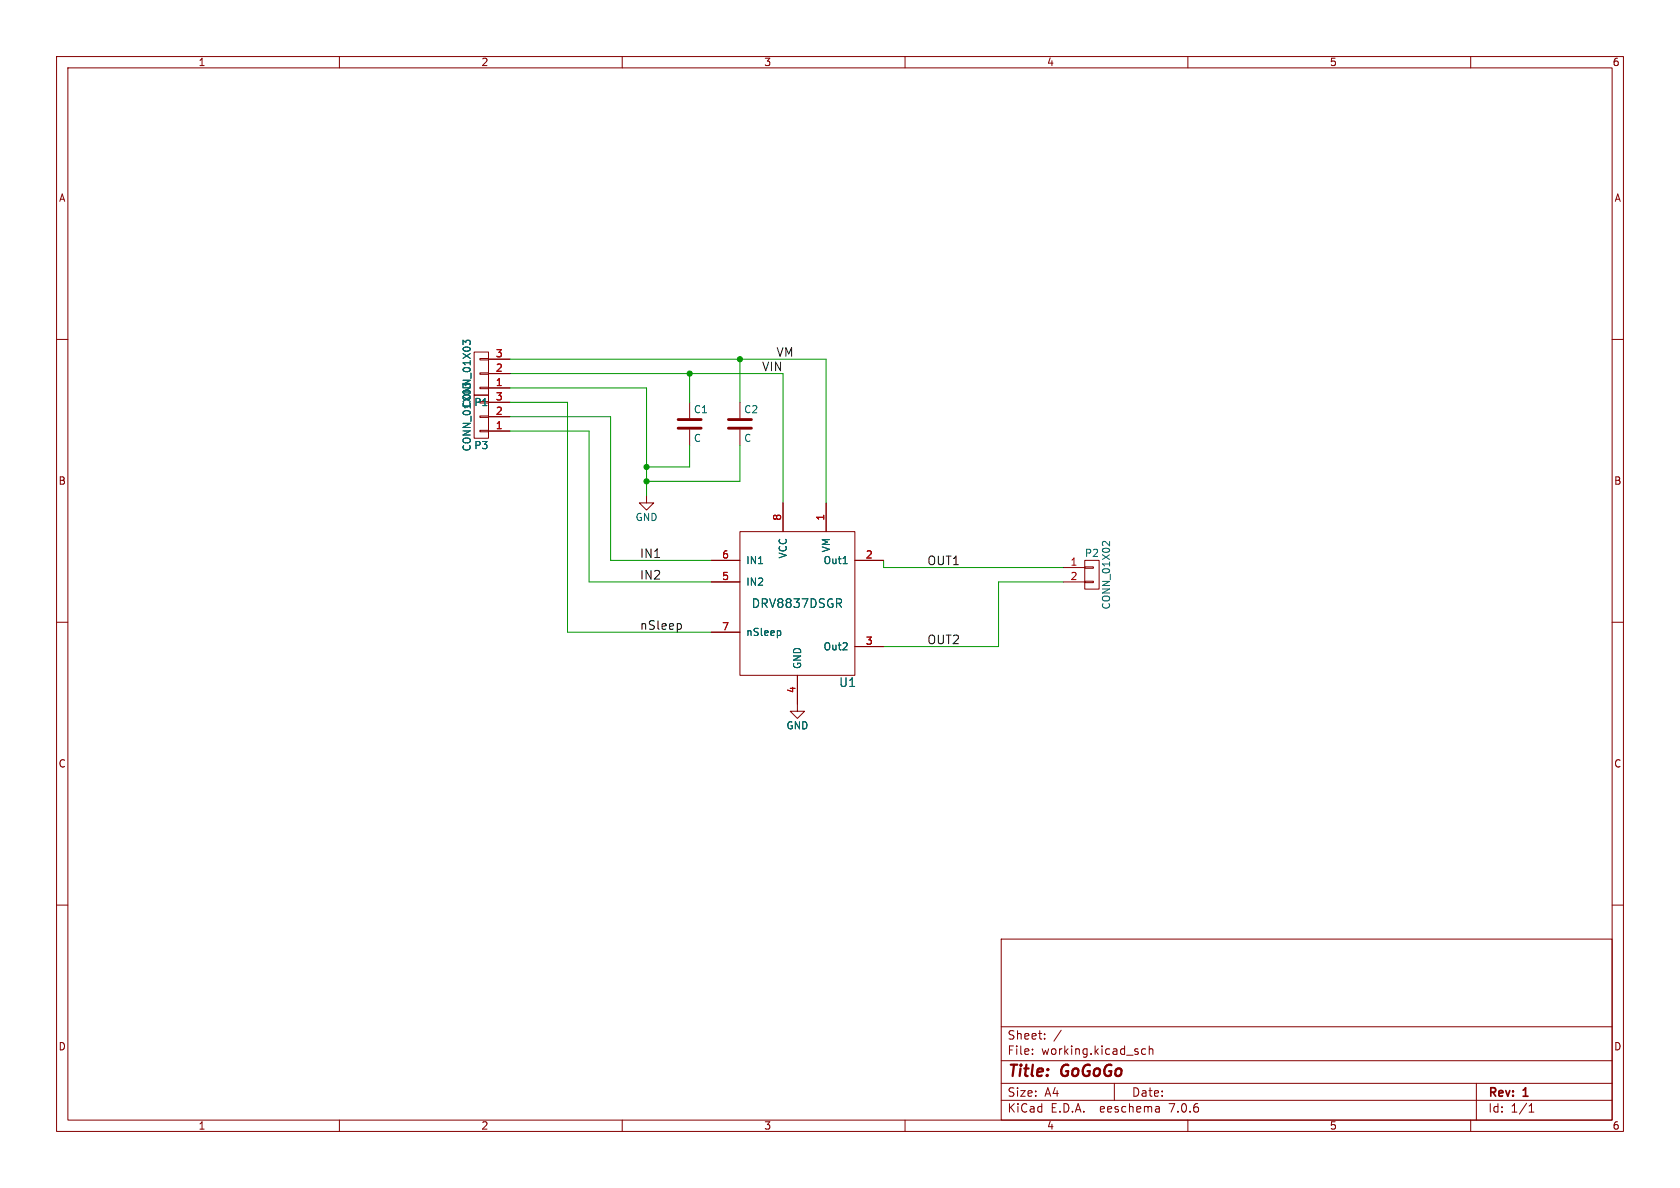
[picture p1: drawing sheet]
(kicad_sch (version 20230121) (generator eeschema)

 (paper "A4")

 (title_block
  (title "GoGoGo")
  (rev "1"))

 (lib_symbols
  (symbol "GoGoGo-Rev1-rescue:C" (pin_numbers hide) (pin_names (offset 0.254)) (in_bom yes) (on_board yes)
   (property "Reference" "C" (at 0.635 2.54 0) (effects (font (size 1.27 1.27)) (justify left)))
   (property "Value" "C" (at 0.635 -2.54 0) (effects (font (size 1.27 1.27)) (justify left)))
   (property "Footprint" "" (at 0.9652 -3.81 0) (effects (font (size 0.762 0.762))))
   (property "Datasheet" "" (at 0 0 0) (effects (font (size 1.524 1.524))))
   (symbol "C_0_1"
    (polyline (pts (xy -2.032 -0.762) (xy 2.032 -0.762)) (stroke (width 0.508) (type solid)) (fill (type none)))
    (polyline (pts (xy -2.032 0.762) (xy 2.032 0.762)) (stroke (width 0.508) (type solid)) (fill (type none))))
   (symbol "C_1_1"
    (pin passive line (at 0 3.81 270) (length 2.794) (name "~" (effects (font (size 1.016 1.016)))) (number "1" (effects (font (size 1.016 1.016)))))
    (pin passive line (at 0 -3.81 90) (length 2.794) (name "~" (effects (font (size 1.016 1.016)))) (number "2" (effects (font (size 1.016 1.016)))))))
  (symbol "GoGoGo-Rev1-rescue:CONN_01X02" (pin_names (offset 1.016) hide) (in_bom yes) (on_board yes)
   (property "Reference" "P" (at 0 3.81 0) (effects (font (size 1.27 1.27))))
   (property "Value" "CONN_01X02" (at 2.54 0 90) (effects (font (size 1.27 1.27))))
   (property "Footprint" "" (at 0 0 0) (effects (font (size 1.524 1.524))))
   (property "Datasheet" "" (at 0 0 0) (effects (font (size 1.524 1.524))))
   (symbol "CONN_01X02_0_1"
    (rectangle (start -1.27 -1.143) (end 0.254 -1.397) (stroke (width 0) (type solid)) (fill (type none)))
    (rectangle (start -1.27 1.397) (end 0.254 1.143) (stroke (width 0) (type solid)) (fill (type none)))
    (rectangle (start -1.27 2.54) (end 1.27 -2.54) (stroke (width 0) (type solid)) (fill (type none))))
   (symbol "CONN_01X02_1_1"
    (pin passive line (at -5.08 1.27 0) (length 3.81) (name "P1" (effects (font (size 1.27 1.27)))) (number "1" (effects (font (size 1.27 1.27)))))
    (pin passive line (at -5.08 -1.27 0) (length 3.81) (name "P2" (effects (font (size 1.27 1.27)))) (number "2" (effects (font (size 1.27 1.27)))))))
  (symbol "GoGoGo-Rev1-rescue:CONN_01X03" (pin_names (offset 1.016) hide) (in_bom yes) (on_board yes)
   (property "Reference" "P" (at 0 5.08 0) (effects (font (size 1.27 1.27))))
   (property "Value" "CONN_01X03" (at 2.54 0 90) (effects (font (size 1.27 1.27))))
   (property "Footprint" "" (at 0 0 0) (effects (font (size 1.524 1.524))))
   (property "Datasheet" "" (at 0 0 0) (effects (font (size 1.524 1.524))))
   (symbol "CONN_01X03_0_1"
    (rectangle (start -1.27 -2.413) (end 0.254 -2.667) (stroke (width 0) (type solid)) (fill (type none)))
    (rectangle (start -1.27 0.127) (end 0.254 -0.127) (stroke (width 0) (type solid)) (fill (type none)))
    (rectangle (start -1.27 2.667) (end 0.254 2.413) (stroke (width 0) (type solid)) (fill (type none)))
    (rectangle (start -1.27 3.81) (end 1.27 -3.81) (stroke (width 0) (type solid)) (fill (type none))))
   (symbol "CONN_01X03_1_1"
    (pin passive line (at -5.08 2.54 0) (length 3.81) (name "P1" (effects (font (size 1.27 1.27)))) (number "1" (effects (font (size 1.27 1.27)))))
    (pin passive line (at -5.08 0 0) (length 3.81) (name "P2" (effects (font (size 1.27 1.27)))) (number "2" (effects (font (size 1.27 1.27)))))
    (pin passive line (at -5.08 -2.54 0) (length 3.81) (name "P3" (effects (font (size 1.27 1.27)))) (number "3" (effects (font (size 1.27 1.27)))))))
  (symbol "GoGoGo-Rev1-rescue:GND" (power) (pin_names (offset 0)) (in_bom yes) (on_board yes)
   (property "Reference" "#PWR" (at 0 -6.35 0) (effects (font (size 1.27 1.27)) hide))
   (property "Value" "GND" (at 0 -3.81 0) (effects (font (size 1.27 1.27))))
   (property "Footprint" "" (at 0 0 0) (effects (font (size 1.524 1.524))))
   (property "Datasheet" "" (at 0 0 0) (effects (font (size 1.524 1.524))))
   (symbol "GND_0_1"
    (polyline (pts (xy 0 0) (xy 0 -1.27) (xy 1.27 -1.27) (xy 0 -2.54) (xy -1.27 -1.27) (xy 0 -1.27)) (stroke (width 0) (type solid)) (fill (type none))))
   (symbol "GND_1_1"
    (pin power_in line (at 0 0 270) (length 0) hide (name "GND" (effects (font (size 1.27 1.27)))) (number "1" (effects (font (size 1.27 1.27)))))))
  (symbol "GoGoGo:DRV8837DSGR" (pin_names (offset 1.016)) (in_bom yes) (on_board yes)
   (property "Reference" "U" (at 8.89 -13.97 0) (effects (font (size 1.524 1.524))))
   (property "Value" "DRV8837DSGR" (at 0 0 0) (effects (font (size 1.524 1.524))))
   (property "Footprint" "" (at -7.62 -1.27 0) (effects (font (size 1.524 1.524))))
   (property "Datasheet" "" (at -7.62 -1.27 0) (effects (font (size 1.524 1.524))))
   (symbol "DRV8837DSGR_0_1"
    (rectangle (start -10.16 12.7) (end 10.16 -12.7) (stroke (width 0) (type solid)) (fill (type none))))
   (symbol "DRV8837DSGR_1_1"
    (pin input line (at 5.08 17.78 270) (length 5.08) (name "VM" (effects (font (size 1.27 1.27)))) (number "1" (effects (font (size 1.27 1.27)))))
    (pin input line (at 15.24 7.62 180) (length 5.08) (name "Out1" (effects (font (size 1.27 1.27)))) (number "2" (effects (font (size 1.27 1.27)))))
    (pin input line (at 15.24 -7.62 180) (length 5.08) (name "Out2" (effects (font (size 1.27 1.27)))) (number "3" (effects (font (size 1.27 1.27)))))
    (pin input line (at 0 -17.78 90) (length 5.08) (name "GND" (effects (font (size 1.27 1.27)))) (number "4" (effects (font (size 1.27 1.27)))))
    (pin input line (at -15.24 3.81 0) (length 5.08) (name "IN2" (effects (font (size 1.27 1.27)))) (number "5" (effects (font (size 1.27 1.27)))))
    (pin input line (at -15.24 7.62 0) (length 5.08) (name "IN1" (effects (font (size 1.27 1.27)))) (number "6" (effects (font (size 1.27 1.27)))))
    (pin input line (at -15.24 -5.08 0) (length 5.08) (name "nSleep" (effects (font (size 1.27 1.27)))) (number "7" (effects (font (size 1.27 1.27)))))
    (pin input line (at -2.54 17.78 270) (length 5.08) (name "VCC" (effects (font (size 1.27 1.27)))) (number "8" (effects (font (size 1.27 1.27))))))))

 (junction (at 114.3 82.55) (diameter 0) (color 0 0 0 0))
 (junction (at 130.81 63.5) (diameter 0) (color 0 0 0 0))
 (junction (at 114.3 85.09) (diameter 0) (color 0 0 0 0))
 (junction (at 121.92 66.04) (diameter 0) (color 0 0 0 0))

 (wire (pts (xy 114.3 85.09) (xy 114.3 87.63)) (stroke (width 0) (type default)))
 (wire (pts (xy 156.21 100.33) (xy 156.21 99.06)) (stroke (width 0) (type default)))
 (wire (pts (xy 130.81 71.12) (xy 130.81 63.5)) (stroke (width 0) (type default)))
 (wire (pts (xy 130.81 85.09) (xy 114.3 85.09)) (stroke (width 0) (type default)))
 (wire (pts (xy 90.17 73.66) (xy 107.95 73.66)) (stroke (width 0) (type default)))
 (wire (pts (xy 114.3 82.55) (xy 114.3 85.09)) (stroke (width 0) (type default)))
 (wire (pts (xy 176.53 102.87) (xy 187.96 102.87)) (stroke (width 0) (type default)))
 (wire (pts (xy 121.92 82.55) (xy 114.3 82.55)) (stroke (width 0) (type default)))
 (wire (pts (xy 138.43 66.04) (xy 138.43 88.9)) (stroke (width 0) (type default)))
 (wire (pts (xy 121.92 71.12) (xy 121.92 66.04)) (stroke (width 0) (type default)))
 (wire (pts (xy 90.17 63.5) (xy 130.81 63.5)) (stroke (width 0) (type default)))
 (wire (pts (xy 90.17 66.04) (xy 121.92 66.04)) (stroke (width 0) (type default)))
 (wire (pts (xy 100.33 71.12) (xy 90.17 71.12)) (stroke (width 0) (type default)))
 (wire (pts (xy 121.92 78.74) (xy 121.92 82.55)) (stroke (width 0) (type default)))
 (wire (pts (xy 90.17 68.58) (xy 114.3 68.58)) (stroke (width 0) (type default)))
 (wire (pts (xy 107.95 73.66) (xy 107.95 99.06)) (stroke (width 0) (type default)))
 (wire (pts (xy 146.05 63.5) (xy 146.05 88.9)) (stroke (width 0) (type default)))
 (wire (pts (xy 130.81 78.74) (xy 130.81 85.09)) (stroke (width 0) (type default)))
 (wire (pts (xy 187.96 100.33) (xy 156.21 100.33)) (stroke (width 0) (type default)))
 (wire (pts (xy 114.3 68.58) (xy 114.3 82.55)) (stroke (width 0) (type default)))
 (wire (pts (xy 125.73 102.87) (xy 104.14 102.87)) (stroke (width 0) (type default)))
 (wire (pts (xy 156.21 114.3) (xy 176.53 114.3)) (stroke (width 0) (type default)))
 (wire (pts (xy 130.81 63.5) (xy 146.05 63.5)) (stroke (width 0) (type default)))
 (wire (pts (xy 121.92 66.04) (xy 138.43 66.04)) (stroke (width 0) (type default)))
 (wire (pts (xy 100.33 111.76) (xy 100.33 71.12)) (stroke (width 0) (type default)))
 (wire (pts (xy 104.14 76.2) (xy 104.14 102.87)) (stroke (width 0) (type default)))
 (wire (pts (xy 125.73 99.06) (xy 107.95 99.06)) (stroke (width 0) (type default)))
 (wire (pts (xy 176.53 114.3) (xy 176.53 102.87)) (stroke (width 0) (type default)))
 (wire (pts (xy 90.17 76.2) (xy 104.14 76.2)) (stroke (width 0) (type default)))
 (wire (pts (xy 100.33 111.76) (xy 125.73 111.76)) (stroke (width 0) (type default)))

 (label "OUT2" (at 163.83 114.3 0) (effects (font (size 1.524 1.524)) (justify left bottom)))
 (label "IN1" (at 113.03 99.06 0) (effects (font (size 1.524 1.524)) (justify left bottom)))
 (label "VM" (at 137.16 63.5 0) (effects (font (size 1.524 1.524)) (justify left bottom)))
 (label "OUT1" (at 163.83 100.33 0) (effects (font (size 1.524 1.524)) (justify left bottom)))
 (label "VIN" (at 134.62 66.04 0) (effects (font (size 1.524 1.524)) (justify left bottom)))
 (label "nSleep" (at 113.03 111.76 0) (effects (font (size 1.524 1.524)) (justify left bottom)))
 (label "IN2" (at 113.03 102.87 0) (effects (font (size 1.524 1.524)) (justify left bottom)))

 (symbol (lib_id "GoGoGo:DRV8837DSGR") (at 140.97 106.68 0) (unit 1) (in_bom yes) (on_board yes) (dnp no)
  (property "Reference" "U1" (at 149.86 120.65 0) (effects (font (size 1.524 1.524))))
  (property "Value" "DRV8837DSGR" (at 140.97 106.68 0) (effects (font (size 1.524 1.524))))
  (property "Footprint" "GoGoGo:PWSON-N8" (at 133.35 107.95 0) (effects (font (size 1.524 1.524)) hide))
  (property "Datasheet" "" (at 133.35 107.95 0) (effects (font (size 1.524 1.524)))) (pin "1") (pin "2") (pin "3") (pin "4") (pin "5") (pin "6") (pin "7") (pin "8"))

 (symbol (lib_id "GoGoGo-Rev1-rescue:GND") (at 114.3 87.63 0) (unit 1) (in_bom yes) (on_board yes) (dnp no)
  (property "Reference" "#PWR01" (at 114.3 93.98 0) (effects (font (size 1.27 1.27)) hide))
  (property "Value" "GND" (at 114.3 91.44 0) (effects (font (size 1.27 1.27))))
  (property "Footprint" "" (at 114.3 87.63 0) (effects (font (size 1.524 1.524))))
  (property "Datasheet" "" (at 114.3 87.63 0) (effects (font (size 1.524 1.524)))) (pin "1"))

 (symbol (lib_id "GoGoGo-Rev1-rescue:GND") (at 140.97 124.46 0) (unit 1) (in_bom yes) (on_board yes) (dnp no)
  (property "Reference" "#PWR02" (at 140.97 130.81 0) (effects (font (size 1.27 1.27)) hide))
  (property "Value" "GND" (at 140.97 128.27 0) (effects (font (size 1.27 1.27))))
  (property "Footprint" "" (at 140.97 124.46 0) (effects (font (size 1.524 1.524))))
  (property "Datasheet" "" (at 140.97 124.46 0) (effects (font (size 1.524 1.524)))) (pin "1"))

 (symbol (lib_id "GoGoGo-Rev1-rescue:CONN_01X02") (at 193.04 101.6 0) (unit 1) (in_bom yes) (on_board yes) (dnp no)
  (property "Reference" "P2" (at 193.04 97.79 0) (effects (font (size 1.27 1.27))))
  (property "Value" "CONN_01X02" (at 195.58 101.6 90) (effects (font (size 1.27 1.27))))
  (property "Footprint" "Pin_Headers:Pin_Header_Straight_1x02" (at 193.04 101.6 0) (effects (font (size 1.524 1.524)) hide))
  (property "Datasheet" "" (at 193.04 101.6 0) (effects (font (size 1.524 1.524)))) (pin "1") (pin "2"))

 (symbol (lib_id "GoGoGo-Rev1-rescue:C") (at 121.92 74.93 0) (unit 1) (in_bom yes) (on_board yes) (dnp no)
  (property "Reference" "C1" (at 122.555 72.39 0) (effects (font (size 1.27 1.27)) (justify left)))
  (property "Value" "C" (at 122.555 77.47 0) (effects (font (size 1.27 1.27)) (justify left)))
  (property "Footprint" "Capacitors_SMD:C_0603" (at 122.8852 78.74 0) (effects (font (size 0.762 0.762)) hide))
  (property "Datasheet" "" (at 121.92 74.93 0) (effects (font (size 1.524 1.524)))) (pin "1") (pin "2"))

 (symbol (lib_id "GoGoGo-Rev1-rescue:C") (at 130.81 74.93 0) (unit 1) (in_bom yes) (on_board yes) (dnp no)
  (property "Reference" "C2" (at 131.445 72.39 0) (effects (font (size 1.27 1.27)) (justify left)))
  (property "Value" "C" (at 131.445 77.47 0) (effects (font (size 1.27 1.27)) (justify left)))
  (property "Footprint" "Capacitors_SMD:C_0603" (at 131.7752 78.74 0) (effects (font (size 0.762 0.762)) hide))
  (property "Datasheet" "" (at 130.81 74.93 0) (effects (font (size 1.524 1.524)))) (pin "1") (pin "2"))

 (symbol (lib_id "GoGoGo-Rev1-rescue:CONN_01X03") (at 85.09 66.04 180) (unit 1) (in_bom yes) (on_board yes) (dnp no)
  (property "Reference" "P1" (at 85.09 71.12 0) (effects (font (size 1.27 1.27))))
  (property "Value" "CONN_01X03" (at 82.55 66.04 90) (effects (font (size 1.27 1.27))))
  (property "Footprint" "Pin_Headers:Pin_Header_Straight_1x03" (at 85.09 66.04 0) (effects (font (size 1.524 1.524)) hide))
  (property "Datasheet" "" (at 85.09 66.04 0) (effects (font (size 1.524 1.524)))) (pin "1") (pin "2") (pin "3"))

 (symbol (lib_id "GoGoGo-Rev1-rescue:CONN_01X03") (at 85.09 73.66 180) (unit 1) (in_bom yes) (on_board yes) (dnp no)
  (property "Reference" "P3" (at 85.09 78.74 0) (effects (font (size 1.27 1.27))))
  (property "Value" "CONN_01X03" (at 82.55 73.66 90) (effects (font (size 1.27 1.27))))
  (property "Footprint" "Pin_Headers:Pin_Header_Straight_1x03" (at 85.09 73.66 0) (effects (font (size 1.524 1.524)) hide))
  (property "Datasheet" "" (at 85.09 73.66 0) (effects (font (size 1.524 1.524)))) (pin "1") (pin "2") (pin "3"))

 (sheet_instances (path "" (page "1"))))
